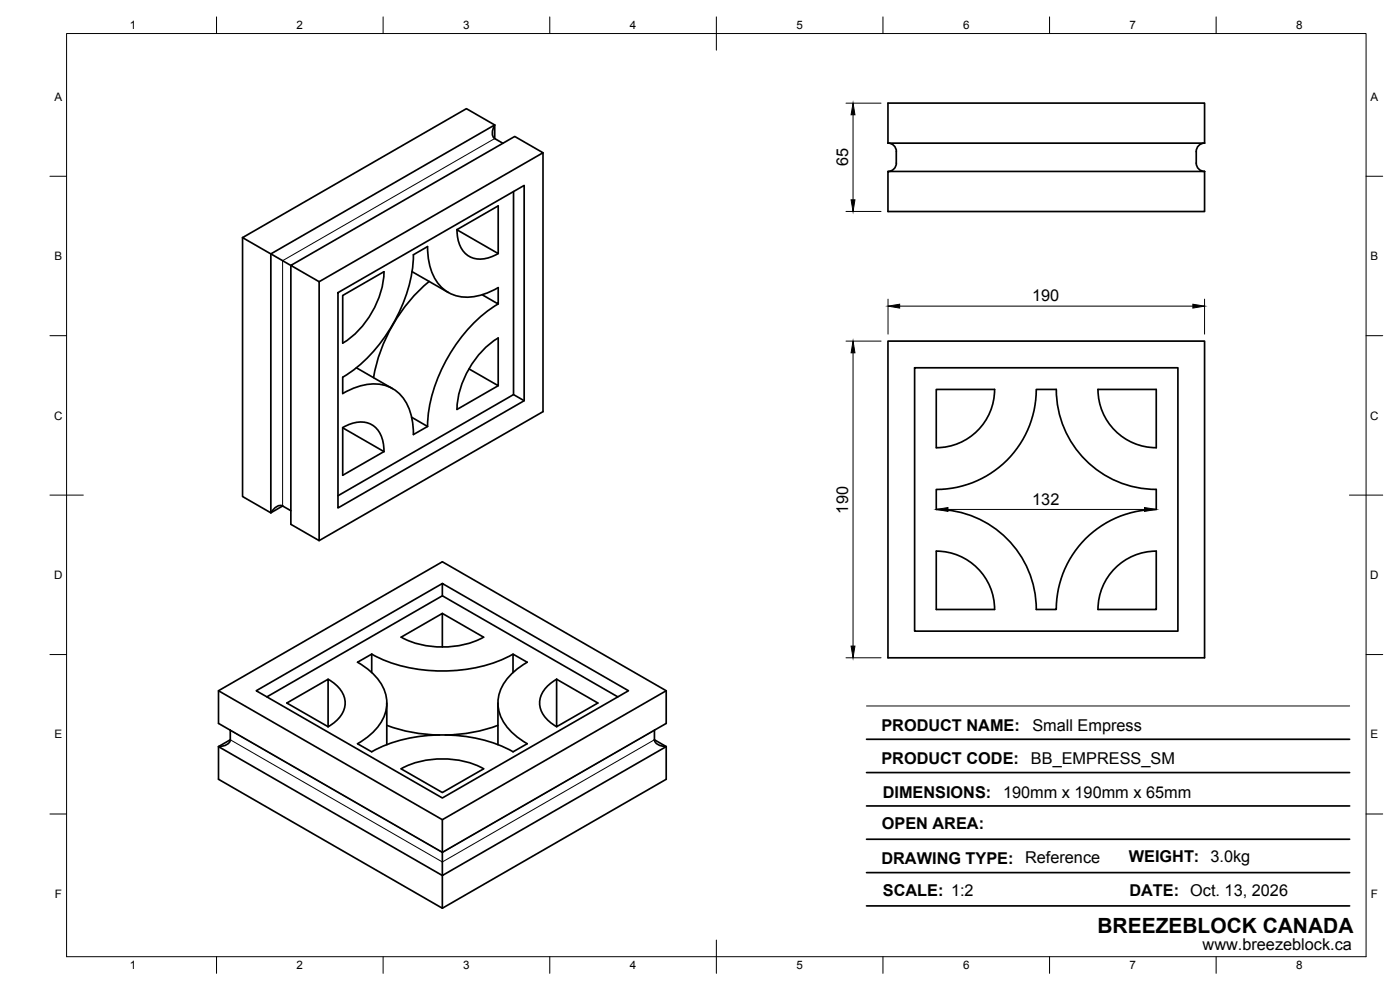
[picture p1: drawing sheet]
<svg xmlns="http://www.w3.org/2000/svg" width="420mm" height="297mm" viewBox="0 0 420 297" stroke-linecap="round" stroke-linejoin="round" font-family="sans-serif">
<!-- layer: Visible -->
<g fill="none" stroke="#000" stroke-width=".51">
<path d="M266.5 30.9h95v12.1h-95zM148.5 41.6a2.99 2.99 0 0 1 0-4.1v4.1l2.4 1.4M154.1 57.5v60.9l-52.7 30.3M163 45.8v77.7l-67.2 38.7M266.5 51.4h95v12.1h-95zM266.5 42.9a2.48 2.48 0 0 1 2.5 2.6v3.4a2.51 2.51 0 0 1-2.5 2.5M361.5 42.9a2.51 2.51 0 0 0-2.5 2.5v3.5a2.51 2.51 0 0 0 2.5 2.5M72.8 71.3l67.2-38.7 8.5 4.9-67.2 38.7zM72.8 71.3v77.7l8.5 4.9 3.5-2.1 2.5 1.4M81.3 76.2v77.7M81.3 76.2l3.5 2M84.8 78.2l2.5 1.5"/>
<path d="M87.3 79.6l67.2-38.7 8.5 4.9-67.2 38.7zM87.3 79.6v77.7l8.5 4.9v-77.7M124.1 76.4l4.2-2.4a15.7 15.7 0 0 0 5.6 13.4 12.8 12.8 0 0 0 12 .6l3.6-1.7v4.9l-4.8-2.8M124.1 76.4a46.8 46.8 0 0 1-21.2 36.8M137.1 68.9l12.4 7.2v-14.3l-12.4 7.1a8.2 8.2 0 0 0 5.1 8.6 9.7 9.7 0 0 0 7.3-1.4M101.4 87.8l55.9-32.2v64.6l-55.9 32.2zM102.8 88.7l12.4-7.2a27.2 27.2 0 0 1-12.4 21.5zM123.7 81.5l10.9 6.3M128.8 84.4a49 49 0 0 0-16.7 28.9M149.5 91.2a47.3 47.3 0 0 0-20.2 28.8 34.8 34.8 0 0 0-1 7.9M102.8 113.2l.1 4.9a15.6 15.6 0 0 1 14.3-1.8 12.9 12.9 0 0 1 6.6 10.1l.3 4M107 110.3l10.8 6.3"/>
<path d="M140.8 110.7l8.7 5v-14.3a27.2 27.2 0 0 0-12.3 21.4l12.3-7.1M154.1 118.4l3.2 1.8M266.5 102.3h95v95.1h-95zM274.5 110.3h79v79.1h-79zM311 116.8h6a30 30 0 0 0 30 30v6.1a30 30 0 0 0-30 30h-6a30 30 0 0 0-30-30v-6a30 30 0 0 0 30-30.1zM102.8 128.4l12.4 7.1M102.9 128.3a8.1 8.1 0 0 1 9.9 .1 9.8 9.8 0 0 1 2.4 7.1l-12.4 7.1zM123.5 125.2l4.8 2.8M128.3 128l-4.2 2.4M281 134.3a17.5 17.5 0 0 0 17.5-17.5h-17.5v17.6M347 134.3a17.5 17.5 0 0 1-17.5-17.5h17.5v17.6M84.8 151.8a2.99 2.99 0 0 0-3.5 2.1"/>
<path d="M132.8 175.1l-55.9 32.1 55.9 32.2 55.8-32.2-55.8-32.1v3.7M281 165.4a17.5 17.5 0 0 1 17.5 17.5h-17.5zM334.1 171.1a17.5 17.5 0 0 1 12.9-5.7v17.5h-17.5a17.6 17.6 0 0 1 4.6-11.8zM111.5 196.3l-4.2 2.4a15.6 15.6 0 0 1 8.8 11.5 12.8 12.8 0 0 1-5.5 10.7l-3.3 2.2 4.2 2.5M111.5 196.3v5.5M111.6 196.3a47 47 0 0 0 42.4 0M120.4 191.2l12.4-7.1v10M132.8 184.1l12.3 7.1a27.4 27.4 0 0 1-24.7 0M65.6 207.2l67.2-38.6 67.1 38.6v9.9l-67.1 38.6-67.2-38.6zM65.6 207.2l67.2 38.7M69.1 219.1v2.9M69.1 219.1h.1"/>
<path d="M80.1 209.1l52.7-30.3 52.6 30.3M86.1 210.9l12.4-7.1v14.2zM98.5 203.8a8.1 8.1 0 0 1 4.9 8.7 9.7 9.7 0 0 1-4.9 5.6M116.1 210.9v12.5M116.1 217.6a46.5 46.5 0 0 0 15.8 2.9M149.4 210.9v12.5M149.4 217.6a46.5 46.5 0 0 1-15.8 2.9M154 201.8v-5.5l4.2 2.4a15.6 15.6 0 0 0-8.7 11.5 12.8 12.8 0 0 0 5.4 10.7l3.3 2.2-4.2 2.5M167 203.8l12.4 7.1-12.4 7.1zM167.1 203.8a8.1 8.1 0 0 0-4.9 8.7 9.7 9.7 0 0 0 4.9 5.6M196.4 219.1v2.9M196.4 219.1h.1"/>
<path d="M199.9 207.2l-67.1 38.7v9.8M65.6 224l67.2 38.7v9.8l-67.2-38.7zM69.1 222l-3.5 2M69.1 222a2.99 2.99 0 0 1-3.5 2M111.6 225.6a47 47 0 0 1 42.4 0M120.4 230.7l12.4 7.1 12.3-7.1M120.4 230.7a27.4 27.4 0 0 1 24.7 0M196.4 222l3.5 2v9.8l-67.1 38.7M196.4 222a2.99 2.99 0 0 0 3.6 2M199.9 224l-67.1 38.7v-7"/>
</g>
<!-- layer: Visible Narrow -->
<path d="M148.5 41.6l-63.7 36.6v73.6M69.1 219.1l63.7 36.6 63.6-36.6M69.1 222l63.7 36.6 63.6-36.6" fill="none" stroke="#000" stroke-width=".3"/>
<!-- layer: BORDER -->
<g fill="none" stroke="#000" stroke-width=".3">
<path d="M20 10.1h390v276.9h-390zM65 5.1v5M115 5.1v5M165 5.1v5M215 5.1v10M265 5.1v5M315 5.1v5M365 5.1v5M15 52.9h5M410 52.9h5M15 100.7h5M410 100.7h5"/>
<path d="M15 148.6h10M405 148.6h10M15 196.4h5M410 196.4h5M15 244.2h5M410 244.2h5M65 287v5M115 287v5M165 287v5M215 282.1v9.9M265 287v5M315 287v5"/>
<path d="M365 287v5"/>
</g>
<!-- layer: TITLEBLOCK -->
<path d="M260.1 231.8h144.9M260.1 221.8h144.9M260.1 251.8h144.9M260.1 241.8h144.9M260.1 271.8h144.9M260.1 261.8h144.9" fill="none" stroke="#000" stroke-width=".51"/>
<path d="M260.1 211.8h144.9" fill="none" stroke="#000" stroke-width=".3"/>
<!-- layer: FD_Dimensions -->
<path d="M253.9 31h10.5M256 34.4v25.6M253.9 63.4h10.5M266.5 89.8v10.5M270 91.8h88M361.5 89.8v10.5M253.9 102.3h10.5M256 105.9v88M284.5 152.9h59M253.9 197.4h10.5" fill="none" stroke="#000" stroke-width=".3"/>
<path d="M256 31l.6 3.4h-1.2zM255.4 60h1.2l-.6 3.4zM266.5 91.8l3.5-.5v1.1zM358 91.3l3.5 .5-3.5 .6zM256 102.3l.6 3.6h-1.2zM281 152.9l3.5-.6v1.1zM343.5 152.3l3.5 .6-3.5 .5zM255.4 193.9h1.2l-.6 3.5z" fill="#000" stroke="#000" stroke-width=".3"/>
<text font-size="6.3" x="329.4" y="279.8">BREEZEBLOCK CANADA</text>
<g font-size="4.9">
<text x="254.6" y="49.9" transform="rotate(-90 254.6 49.9)">65</text>
<text x="309.8" y="90.4">190</text>
<text x="254.6" y="154.1" transform="rotate(-90 254.6 154.1)">190</text>
<text x="309.8" y="151.4">132</text>
<text x="264.5" y="219.4">PRODUCT NAME:</text>
<text x="309.8" y="219.2">Small Empress</text>
<text x="264.5" y="229.4">PRODUCT CODE:</text>
<text x="309.4" y="229.2">BB_EMPRESS_SM</text>
<text x="264.9" y="239.4">DIMENSIONS:</text>
<text x="301" y="239.5">190mm x 190mm x 65mm</text>
<text x="264.6" y="248.8">OPEN AREA:</text>
<text x="264.5" y="259.1">DRAWING TYPE:</text>
<text x="307.6" y="258.9">Reference</text>
<text x="338.8" y="258.7">WEIGHT: 3.0kg</text>
<text x="264.9" y="268.7">SCALE: 1:2</text>
<text x="339" y="268.9">DATE: Oct. 13, 2026</text>
<text x="360.9" y="285.1">www.breezeblock.ca</text>
</g>
<g font-size="3.5">
<text x="39" y="8.8">1</text>
<text x="89" y="8.8">2</text>
<text x="139" y="8.8">3</text>
<text x="189" y="8.8">4</text>
<text x="239" y="8.8">5</text>
<text x="289" y="8.8">6</text>
<text x="339" y="8.8">7</text>
<text x="389" y="8.8">8</text>
<text x="16.3" y="30.2">A</text>
<text x="411.3" y="30.2">A</text>
<text x="16.3" y="78">B</text>
<text x="411.3" y="78">B</text>
<text x="16.2" y="125.9">C</text>
<text x="411.2" y="125.9">C</text>
<text x="16.2" y="173.7">D</text>
<text x="411.2" y="173.7">D</text>
<text x="16.3" y="221.6">E</text>
<text x="411.3" y="221.6">E</text>
<text x="16.4" y="269.4">F</text>
<text x="411.4" y="269.4">F</text>
<text x="39" y="290.8">1</text>
<text x="89" y="290.8">2</text>
<text x="139" y="290.8">3</text>
<text x="189" y="290.8">4</text>
<text x="239" y="290.8">5</text>
<text x="289" y="290.8">6</text>
<text x="339" y="290.8">7</text>
<text x="389" y="290.8">8</text>
</g>
</svg>
